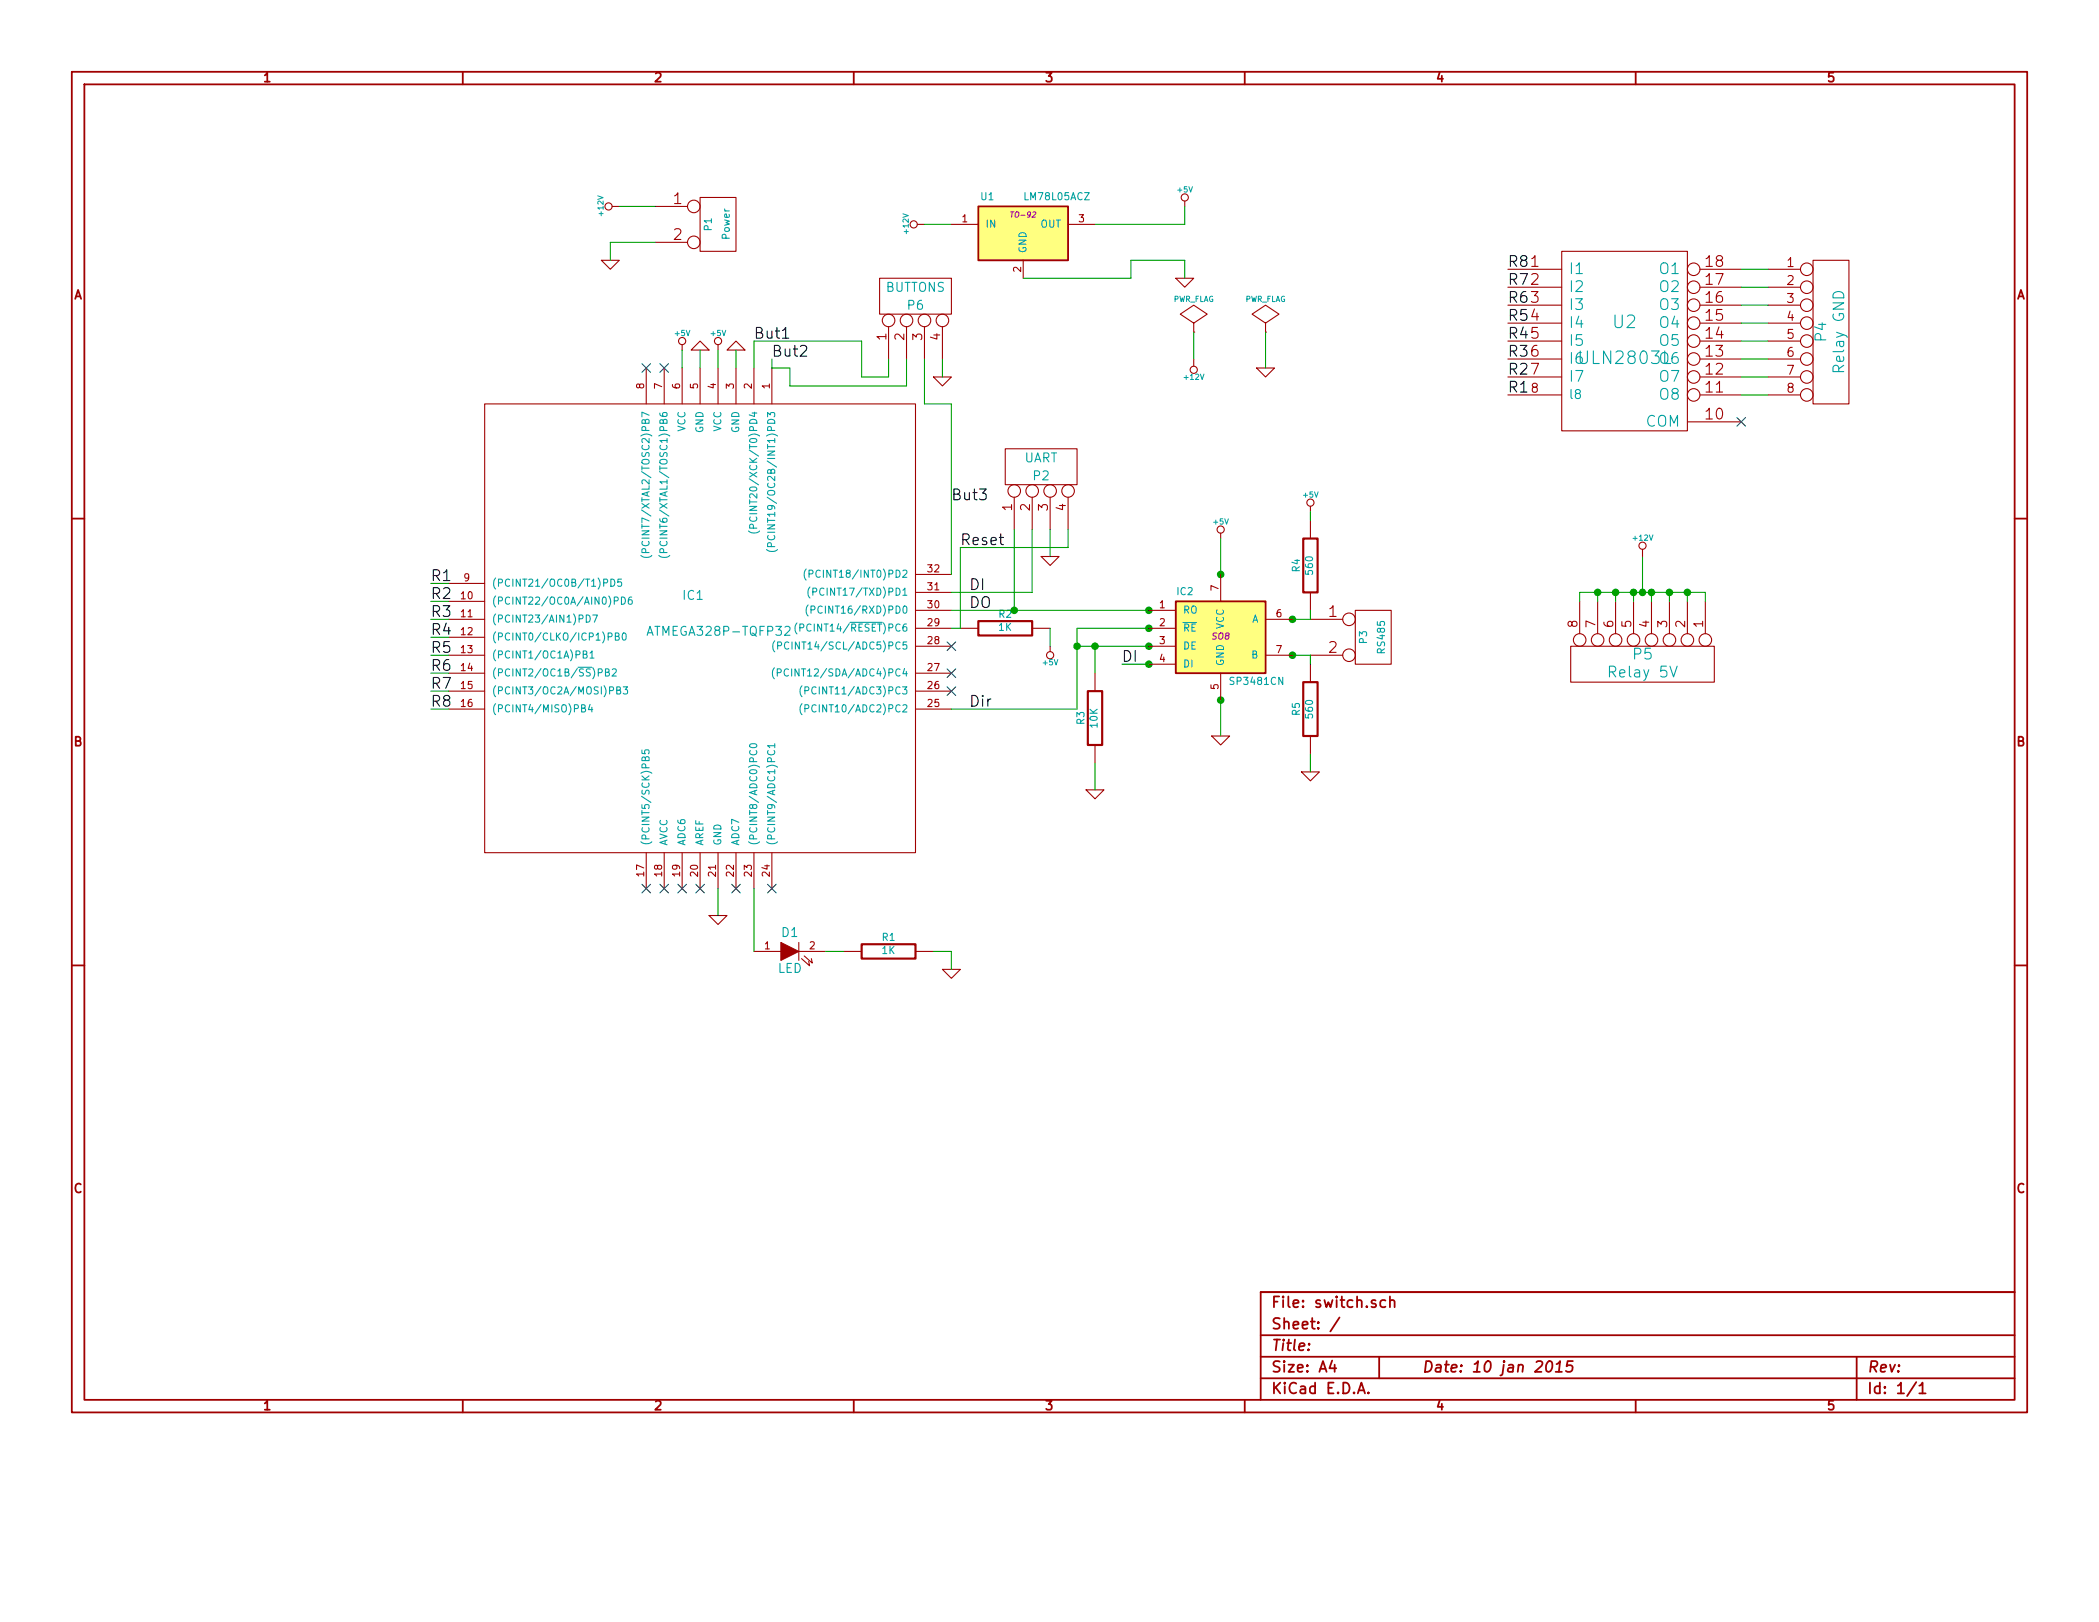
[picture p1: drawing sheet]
EESchema Schematic File Version 2
LIBS:power
LIBS:device
LIBS:transistors
LIBS:conn
LIBS:linear
LIBS:regul
LIBS:74xx
LIBS:cmos4000
LIBS:adc-dac
LIBS:memory
LIBS:xilinx
LIBS:special
LIBS:microcontrollers
LIBS:dsp
LIBS:microchip
LIBS:analog_switches
LIBS:motorola
LIBS:texas
LIBS:intel
LIBS:audio
LIBS:interface
LIBS:digital-audio
LIBS:philips
LIBS:display
LIBS:cypress
LIBS:siliconi
LIBS:opto
LIBS:atmel
LIBS:contrib
LIBS:valves
LIBS:asm
LIBS:switch-cache
EELAYER 27 0
EELAYER END
$Descr A4 11693 8268
encoding utf-8
Sheet 1 1
Title ""
Date "10 jan 2015"
Rev ""
Comp ""
Comment1 ""
Comment2 ""
Comment3 ""
Comment4 ""
$EndDescr
$Comp
L ATMEGA328P-TQFP32 IC1
U 1 1
P 4000 3450
F 0 "IC1" H 3800 3550 50  0000 L BNN
F 1 "ATMEGA328P-TQFP32" H 3600 3350 50  0000 L BNN
F 2 "TQFP32" H 2750 1950 50  0001 C CNN
F 3 "~" H 4000 3450 60  0000 C CNN
	1    4000 3450
	1    0    0    -1  
$EndComp
$Comp
L PWR_FLAG #FLG01
U 1 1
P 6650 1850
F 0 "#FLG01" H 6650 1945 30  0001 C CNN
F 1 "PWR_FLAG" H 6650 2030 30  0000 C CNN
F 2 "" H 6650 1850 60  0000 C CNN
F 3 "" H 6650 1850 60  0000 C CNN
	1    6650 1850
	1    0    0    -1  
$EndComp
$Comp
L PWR_FLAG #FLG02
U 1 1
P 7050 1850
F 0 "#FLG02" H 7050 1945 30  0001 C CNN
F 1 "PWR_FLAG" H 7050 2030 30  0000 C CNN
F 2 "" H 7050 1850 60  0000 C CNN
F 3 "" H 7050 1850 60  0000 C CNN
	1    7050 1850
	1    0    0    -1  
$EndComp
$Comp
L +12V #PWR03
U 1 1
P 5150 1250
F 0 "#PWR03" H 5150 1200 20  0001 C CNN
F 1 "+12V" H 5150 1350 30  0000 C CNN
F 2 "" H 5150 1250 60  0000 C CNN
F 3 "" H 5150 1250 60  0000 C CNN
	1    5150 1250
	0    -1   -1   0   
$EndComp
$Comp
L GND #PWR04
U 1 1
P 6600 1550
F 0 "#PWR04" H 6600 1550 30  0001 C CNN
F 1 "GND" H 6600 1480 30  0001 C CNN
F 2 "" H 6600 1550 60  0000 C CNN
F 3 "" H 6600 1550 60  0000 C CNN
	1    6600 1550
	1    0    0    -1  
$EndComp
$Comp
L +5V #PWR05
U 1 1
P 6600 1150
F 0 "#PWR05" H 6600 1240 20  0001 C CNN
F 1 "+5V" H 6600 1240 30  0000 C CNN
F 2 "" H 6600 1150 60  0000 C CNN
F 3 "" H 6600 1150 60  0000 C CNN
	1    6600 1150
	1    0    0    -1  
$EndComp
$Comp
L CONN_2 P1
U 1 1
P 4000 1250
F 0 "P1" V 3950 1250 40  0000 C CNN
F 1 "Power" V 4050 1250 40  0000 C CNN
F 2 "" H 4000 1250 60  0000 C CNN
F 3 "" H 4000 1250 60  0000 C CNN
	1    4000 1250
	1    0    0    -1  
$EndComp
$Comp
L +12V #PWR06
U 1 1
P 3450 1150
F 0 "#PWR06" H 3450 1100 20  0001 C CNN
F 1 "+12V" H 3450 1250 30  0000 C CNN
F 2 "" H 3450 1150 60  0000 C CNN
F 3 "" H 3450 1150 60  0000 C CNN
	1    3450 1150
	0    -1   -1   0   
$EndComp
$Comp
L GND #PWR07
U 1 1
P 3400 1450
F 0 "#PWR07" H 3400 1450 30  0001 C CNN
F 1 "GND" H 3400 1380 30  0001 C CNN
F 2 "" H 3400 1450 60  0000 C CNN
F 3 "" H 3400 1450 60  0000 C CNN
	1    3400 1450
	1    0    0    -1  
$EndComp
$Comp
L +5V #PWR08
U 1 1
P 4000 1950
F 0 "#PWR08" H 4000 2040 20  0001 C CNN
F 1 "+5V" H 4000 2040 30  0000 C CNN
F 2 "" H 4000 1950 60  0000 C CNN
F 3 "" H 4000 1950 60  0000 C CNN
	1    4000 1950
	1    0    0    -1  
$EndComp
$Comp
L +5V #PWR09
U 1 1
P 3800 1950
F 0 "#PWR09" H 3800 2040 20  0001 C CNN
F 1 "+5V" H 3800 2040 30  0000 C CNN
F 2 "" H 3800 1950 60  0000 C CNN
F 3 "" H 3800 1950 60  0000 C CNN
	1    3800 1950
	1    0    0    -1  
$EndComp
$Comp
L GND #PWR010
U 1 1
P 3900 1950
F 0 "#PWR010" H 3900 1950 30  0001 C CNN
F 1 "GND" H 3900 1880 30  0001 C CNN
F 2 "" H 3900 1950 60  0000 C CNN
F 3 "" H 3900 1950 60  0000 C CNN
	1    3900 1950
	-1   0    0    1   
$EndComp
$Comp
L GND #PWR011
U 1 1
P 4100 1950
F 0 "#PWR011" H 4100 1950 30  0001 C CNN
F 1 "GND" H 4100 1880 30  0001 C CNN
F 2 "" H 4100 1950 60  0000 C CNN
F 3 "" H 4100 1950 60  0000 C CNN
	1    4100 1950
	-1   0    0    1   
$EndComp
$Comp
L GND #PWR012
U 1 1
P 4000 5100
F 0 "#PWR012" H 4000 5100 30  0001 C CNN
F 1 "GND" H 4000 5030 30  0001 C CNN
F 2 "" H 4000 5100 60  0000 C CNN
F 3 "" H 4000 5100 60  0000 C CNN
	1    4000 5100
	1    0    0    -1  
$EndComp
$Comp
L +12V #PWR013
U 1 1
P 6650 2000
F 0 "#PWR013" H 6650 1950 20  0001 C CNN
F 1 "+12V" H 6650 2100 30  0000 C CNN
F 2 "" H 6650 2000 60  0000 C CNN
F 3 "" H 6650 2000 60  0000 C CNN
	1    6650 2000
	-1   0    0    1   
$EndComp
$Comp
L GND #PWR014
U 1 1
P 7050 2050
F 0 "#PWR014" H 7050 2050 30  0001 C CNN
F 1 "GND" H 7050 1980 30  0001 C CNN
F 2 "" H 7050 2050 60  0000 C CNN
F 3 "" H 7050 2050 60  0000 C CNN
	1    7050 2050
	1    0    0    -1  
$EndComp
$Comp
L +5V #PWR015
U 1 1
P 6800 3000
F 0 "#PWR015" H 6800 3090 20  0001 C CNN
F 1 "+5V" H 6800 3090 30  0000 C CNN
F 2 "" H 6800 3000 60  0000 C CNN
F 3 "" H 6800 3000 60  0000 C CNN
	1    6800 3000
	1    0    0    -1  
$EndComp
$Comp
L GND #PWR016
U 1 1
P 6800 4100
F 0 "#PWR016" H 6800 4100 30  0001 C CNN
F 1 "GND" H 6800 4030 30  0001 C CNN
F 2 "" H 6800 4100 60  0000 C CNN
F 3 "" H 6800 4100 60  0000 C CNN
	1    6800 4100
	1    0    0    -1  
$EndComp
$Comp
L CONN_2 P3
U 1 1
P 7650 3550
F 0 "P3" V 7600 3550 40  0000 C CNN
F 1 "RS485" V 7700 3550 40  0000 C CNN
F 2 "" H 7650 3550 60  0000 C CNN
F 3 "" H 7650 3550 60  0000 C CNN
	1    7650 3550
	1    0    0    -1  
$EndComp
Text Label 5400 3300 0    60   ~ 0
DI
Text Label 6250 3700 0    60   ~ 0
DI
$Comp
L R R2
U 1 1
P 5600 3500
F 0 "R2" V 5680 3500 40  0000 C CNN
F 1 "1K" V 5607 3501 40  0000 C CNN
F 2 "~" V 5530 3500 30  0000 C CNN
F 3 "~" H 5600 3500 30  0000 C CNN
	1    5600 3500
	0    -1   -1   0   
$EndComp
$Comp
L +5V #PWR017
U 1 1
P 5850 3600
F 0 "#PWR017" H 5850 3690 20  0001 C CNN
F 1 "+5V" H 5850 3690 30  0000 C CNN
F 2 "" H 5850 3600 60  0000 C CNN
F 3 "" H 5850 3600 60  0000 C CNN
	1    5850 3600
	-1   0    0    1   
$EndComp
$Comp
L CONN_4 P2
U 1 1
P 5800 2600
F 0 "P2" V 5750 2600 50  0000 C CNN
F 1 "UART" V 5850 2600 50  0000 C CNN
F 2 "" H 5800 2600 60  0000 C CNN
F 3 "" H 5800 2600 60  0000 C CNN
	1    5800 2600
	0    -1   -1   0   
$EndComp
$Comp
L GND #PWR018
U 1 1
P 5850 3100
F 0 "#PWR018" H 5850 3100 30  0001 C CNN
F 1 "GND" H 5850 3030 30  0001 C CNN
F 2 "" H 5850 3100 60  0000 C CNN
F 3 "" H 5850 3100 60  0000 C CNN
	1    5850 3100
	1    0    0    -1  
$EndComp
NoConn ~ 3700 2050
NoConn ~ 3600 2050
NoConn ~ 3600 4950
NoConn ~ 3700 4950
NoConn ~ 3800 4950
NoConn ~ 3900 4950
NoConn ~ 4300 4950
NoConn ~ 4100 4950
NoConn ~ 5300 3850
NoConn ~ 5300 3750
NoConn ~ 5300 3600
$Comp
L LED D1
U 1 1
P 4400 5300
F 0 "D1" H 4400 5400 50  0000 C CNN
F 1 "LED" H 4400 5200 50  0000 C CNN
F 2 "~" H 4400 5300 60  0000 C CNN
F 3 "~" H 4400 5300 60  0000 C CNN
	1    4400 5300
	1    0    0    -1  
$EndComp
$Comp
L GND #PWR019
U 1 1
P 5300 5400
F 0 "#PWR019" H 5300 5400 30  0001 C CNN
F 1 "GND" H 5300 5330 30  0001 C CNN
F 2 "" H 5300 5400 60  0000 C CNN
F 3 "" H 5300 5400 60  0000 C CNN
	1    5300 5400
	1    0    0    -1  
$EndComp
$Comp
L R R1
U 1 1
P 4950 5300
F 0 "R1" V 5030 5300 40  0000 C CNN
F 1 "1K" V 4957 5301 40  0000 C CNN
F 2 "~" V 4880 5300 30  0000 C CNN
F 3 "~" H 4950 5300 30  0000 C CNN
	1    4950 5300
	0    -1   -1   0   
$EndComp
$Comp
L R R3
U 1 1
P 6100 4000
F 0 "R3" V 6180 4000 40  0000 C CNN
F 1 "10K" V 6107 4001 40  0000 C CNN
F 2 "~" V 6030 4000 30  0000 C CNN
F 3 "~" H 6100 4000 30  0000 C CNN
	1    6100 4000
	-1   0    0    1   
$EndComp
$Comp
L GND #PWR020
U 1 1
P 6100 4400
F 0 "#PWR020" H 6100 4400 30  0001 C CNN
F 1 "GND" H 6100 4330 30  0001 C CNN
F 2 "" H 6100 4400 60  0000 C CNN
F 3 "" H 6100 4400 60  0000 C CNN
	1    6100 4400
	1    0    0    -1  
$EndComp
$Comp
L R R4
U 1 1
P 7300 3150
F 0 "R4" V 7380 3150 40  0000 C CNN
F 1 "560" V 7307 3151 40  0000 C CNN
F 2 "~" V 7230 3150 30  0000 C CNN
F 3 "~" H 7300 3150 30  0000 C CNN
	1    7300 3150
	-1   0    0    1   
$EndComp
$Comp
L R R5
U 1 1
P 7300 3950
F 0 "R5" V 7380 3950 40  0000 C CNN
F 1 "560" V 7307 3951 40  0000 C CNN
F 2 "~" V 7230 3950 30  0000 C CNN
F 3 "~" H 7300 3950 30  0000 C CNN
	1    7300 3950
	-1   0    0    1   
$EndComp
$Comp
L GND #PWR021
U 1 1
P 7300 4300
F 0 "#PWR021" H 7300 4300 30  0001 C CNN
F 1 "GND" H 7300 4230 30  0001 C CNN
F 2 "" H 7300 4300 60  0000 C CNN
F 3 "" H 7300 4300 60  0000 C CNN
	1    7300 4300
	1    0    0    -1  
$EndComp
$Comp
L +5V #PWR022
U 1 1
P 7300 2850
F 0 "#PWR022" H 7300 2940 20  0001 C CNN
F 1 "+5V" H 7300 2940 30  0000 C CNN
F 2 "" H 7300 2850 60  0000 C CNN
F 3 "" H 7300 2850 60  0000 C CNN
	1    7300 2850
	1    0    0    -1  
$EndComp
Wire Wire Line
	5300 1250 5150 1250
Wire Wire Line
	6600 1250 6600 1150
Wire Wire Line
	6100 1250 6600 1250
Wire Wire Line
	6300 1450 6600 1450
Wire Wire Line
	6600 1450 6600 1550
Wire Wire Line
	3650 1150 3450 1150
Wire Wire Line
	3650 1350 3400 1350
Wire Wire Line
	3400 1350 3400 1450
Wire Wire Line
	4000 1950 4000 2050
Wire Wire Line
	3800 1950 3800 2050
Wire Wire Line
	4100 1950 4100 2050
Wire Wire Line
	3900 1950 3900 2050
Wire Wire Line
	4000 5100 4000 4950
Wire Wire Line
	7050 1850 7050 2050
Wire Wire Line
	6650 1850 6650 2000
Wire Wire Line
	5300 3400 6400 3400
Wire Wire Line
	6400 3500 6000 3500
Wire Wire Line
	6000 3500 6000 3950
Wire Wire Line
	6000 3950 5300 3950
Wire Wire Line
	6400 3600 6000 3600
Connection ~ 6000 3600
Wire Wire Line
	6800 4100 6800 3900
Wire Wire Line
	6800 3200 6800 3000
Wire Wire Line
	7300 3450 7200 3450
Wire Wire Line
	7200 3650 7300 3650
Wire Wire Line
	6400 3700 6250 3700
Wire Wire Line
	5300 3500 5350 3500
Wire Wire Line
	5850 3600 5850 3500
Wire Wire Line
	5300 3300 5750 3300
Wire Wire Line
	5650 2950 5650 3400
Connection ~ 5650 3400
Wire Wire Line
	5750 3300 5750 2950
Wire Wire Line
	5350 3500 5350 3050
Wire Wire Line
	4200 4950 4200 5300
Wire Wire Line
	4700 5300 4600 5300
Wire Wire Line
	5200 5300 5300 5300
Wire Wire Line
	5300 5300 5300 5400
Wire Wire Line
	6100 4400 6100 4250
Wire Wire Line
	6100 3750 6100 3600
Connection ~ 6100 3600
Wire Wire Line
	7300 3450 7300 3400
Wire Wire Line
	7300 3650 7300 3700
Wire Wire Line
	7300 4200 7300 4300
Wire Wire Line
	7300 2900 7300 2850
Wire Wire Line
	9150 3100 9150 3300
Connection ~ 7200 3450
Connection ~ 7200 3650
Connection ~ 6400 3700
Connection ~ 6400 3600
Connection ~ 6400 3500
Connection ~ 6400 3400
Connection ~ 6800 3200
Connection ~ 6800 3900
$Comp
L SP3481CN IC2
U 1 1
P 6800 3550
F 0 "IC2" H 6600 3800 40  0000 C CNN
F 1 "SP3481CN" H 7000 3300 40  0000 C CNN
F 2 "SO8" H 6800 3550 35  0000 C CIN
F 3 "" H 6800 3550 60  0000 C CNN
	1    6800 3550
	1    0    0    -1  
$EndComp
$Comp
L ULN2803L U2
U 1 1
P 9050 1900
F 0 "U2" H 9050 2000 70  0000 C CNN
F 1 "ULN2803L" H 9050 1800 70  0000 C CNN
F 2 "~" H 9050 1900 60  0000 C CNN
F 3 "~" H 9050 1900 60  0000 C CNN
	1    9050 1900
	1    0    0    -1  
$EndComp
Wire Wire Line
	2500 3250 2400 3250
Wire Wire Line
	2400 3350 2500 3350
Wire Wire Line
	2500 3450 2400 3450
Wire Wire Line
	2500 3550 2400 3550
Wire Wire Line
	2500 3650 2400 3650
Wire Wire Line
	2500 3750 2400 3750
Wire Wire Line
	2500 3850 2400 3850
Wire Wire Line
	2500 3950 2400 3950
$Comp
L CONN_8 P4
U 1 1
P 10200 1850
F 0 "P4" V 10150 1850 60  0000 C CNN
F 1 "Relay GND" V 10250 1850 60  0000 C CNN
F 2 "" H 10200 1850 60  0000 C CNN
F 3 "" H 10200 1850 60  0000 C CNN
	1    10200 1850
	1    0    0    -1  
$EndComp
$Comp
L CONN_8 P5
U 1 1
P 9150 3700
F 0 "P5" V 9100 3700 60  0000 C CNN
F 1 "Relay 5V" V 9200 3700 60  0000 C CNN
F 2 "" H 9150 3700 60  0000 C CNN
F 3 "" H 9150 3700 60  0000 C CNN
	1    9150 3700
	0    1    1    0   
$EndComp
Wire Wire Line
	8800 3300 9500 3300
Wire Wire Line
	8800 3300 8800 3350
Wire Wire Line
	8900 3300 8900 3350
Connection ~ 8900 3300
Wire Wire Line
	9000 3300 9000 3350
Connection ~ 9000 3300
Wire Wire Line
	9100 3300 9100 3350
Connection ~ 9100 3300
Wire Wire Line
	9500 3300 9500 3350
Connection ~ 9150 3300
Wire Wire Line
	9200 3300 9200 3350
Connection ~ 9200 3300
Wire Wire Line
	9300 3300 9300 3350
Connection ~ 9300 3300
Wire Wire Line
	9400 3300 9400 3350
Connection ~ 9400 3300
Text Label 2400 3250 0    60   ~ 0
R1
Text Label 2400 3350 0    60   ~ 0
R2
Text Label 2400 3450 0    60   ~ 0
R3
Text Label 2400 3550 0    60   ~ 0
R4
Text Label 2400 3650 0    60   ~ 0
R5
Text Label 2400 3750 0    60   ~ 0
R6
Text Label 2400 3850 0    60   ~ 0
R7
Text Label 2400 3950 0    60   ~ 0
R8
Text Label 8400 2200 0    60   ~ 0
R1
Text Label 8400 2100 0    60   ~ 0
R2
Text Label 8400 2000 0    60   ~ 0
R3
Text Label 8400 1900 0    60   ~ 0
R4
Text Label 8400 1800 0    60   ~ 0
R5
Text Label 8400 1700 0    60   ~ 0
R6
Text Label 8400 1600 0    60   ~ 0
R7
Text Label 8400 1500 0    60   ~ 0
R8
NoConn ~ 9700 2350
Wire Wire Line
	9850 1500 9700 1500
Wire Wire Line
	9700 1600 9850 1600
Wire Wire Line
	9850 1700 9700 1700
Wire Wire Line
	9700 1800 9850 1800
Wire Wire Line
	9850 1900 9700 1900
Wire Wire Line
	9700 2000 9850 2000
Wire Wire Line
	9850 2100 9700 2100
Wire Wire Line
	9700 2200 9850 2200
Text Label 5400 3400 0    60   ~ 0
DO
Text Label 5400 3950 0    60   ~ 0
Dir
$Comp
L LM78L05ACZ U1
U 1 1
P 5700 1300
F 0 "U1" H 5500 1500 40  0000 C CNN
F 1 "LM78L05ACZ" H 5700 1500 40  0000 L CNN
F 2 "TO-92" H 5700 1400 30  0000 C CIN
F 3 "~" H 5700 1300 60  0000 C CNN
	1    5700 1300
	1    0    0    -1  
$EndComp
Wire Wire Line
	5700 1550 6300 1550
Wire Wire Line
	6300 1550 6300 1450
$Comp
L +12V #PWR023
U 1 1
P 9150 3100
F 0 "#PWR023" H 9150 3050 20  0001 C CNN
F 1 "+12V" H 9150 3200 30  0000 C CNN
F 2 "" H 9150 3100 60  0000 C CNN
F 3 "" H 9150 3100 60  0000 C CNN
	1    9150 3100
	1    0    0    -1  
$EndComp
Text Label 5350 3050 0    60   ~ 0
Reset
Wire Wire Line
	5350 3050 5950 3050
Wire Wire Line
	5950 3050 5950 2950
Wire Wire Line
	5850 2950 5850 3100
$Comp
L CONN_4 P6
U 1 1
P 5100 1650
F 0 "P6" V 5050 1650 50  0000 C CNN
F 1 "BUTTONS" V 5150 1650 50  0000 C CNN
F 2 "" H 5100 1650 60  0000 C CNN
F 3 "" H 5100 1650 60  0000 C CNN
	1    5100 1650
	0    -1   -1   0   
$EndComp
$Comp
L GND #PWR024
U 1 1
P 5250 2100
F 0 "#PWR024" H 5250 2100 30  0001 C CNN
F 1 "GND" H 5250 2030 30  0001 C CNN
F 2 "" H 5250 2100 60  0000 C CNN
F 3 "" H 5250 2100 60  0000 C CNN
	1    5250 2100
	1    0    0    -1  
$EndComp
Wire Wire Line
	5250 2100 5250 2000
Text Label 4200 1900 0    60   ~ 0
But1
Text Label 4300 2000 0    60   ~ 0
But2
Text Label 5300 2800 0    60   ~ 0
But3
Wire Wire Line
	5300 3200 5300 2250
Wire Wire Line
	5300 2250 5150 2250
Wire Wire Line
	5150 2250 5150 2000
Wire Wire Line
	4300 2050 4400 2050
Wire Wire Line
	4400 2050 4400 2150
Wire Wire Line
	4400 2150 5050 2150
Wire Wire Line
	5050 2150 5050 2000
Wire Wire Line
	4200 2050 4200 1900
Wire Wire Line
	4200 1900 4800 1900
Wire Wire Line
	4800 1900 4800 2100
Wire Wire Line
	4800 2100 4950 2100
Wire Wire Line
	4950 2100 4950 2000
Wire Wire Line
	4300 2000 4300 2050
$EndSCHEMATC
